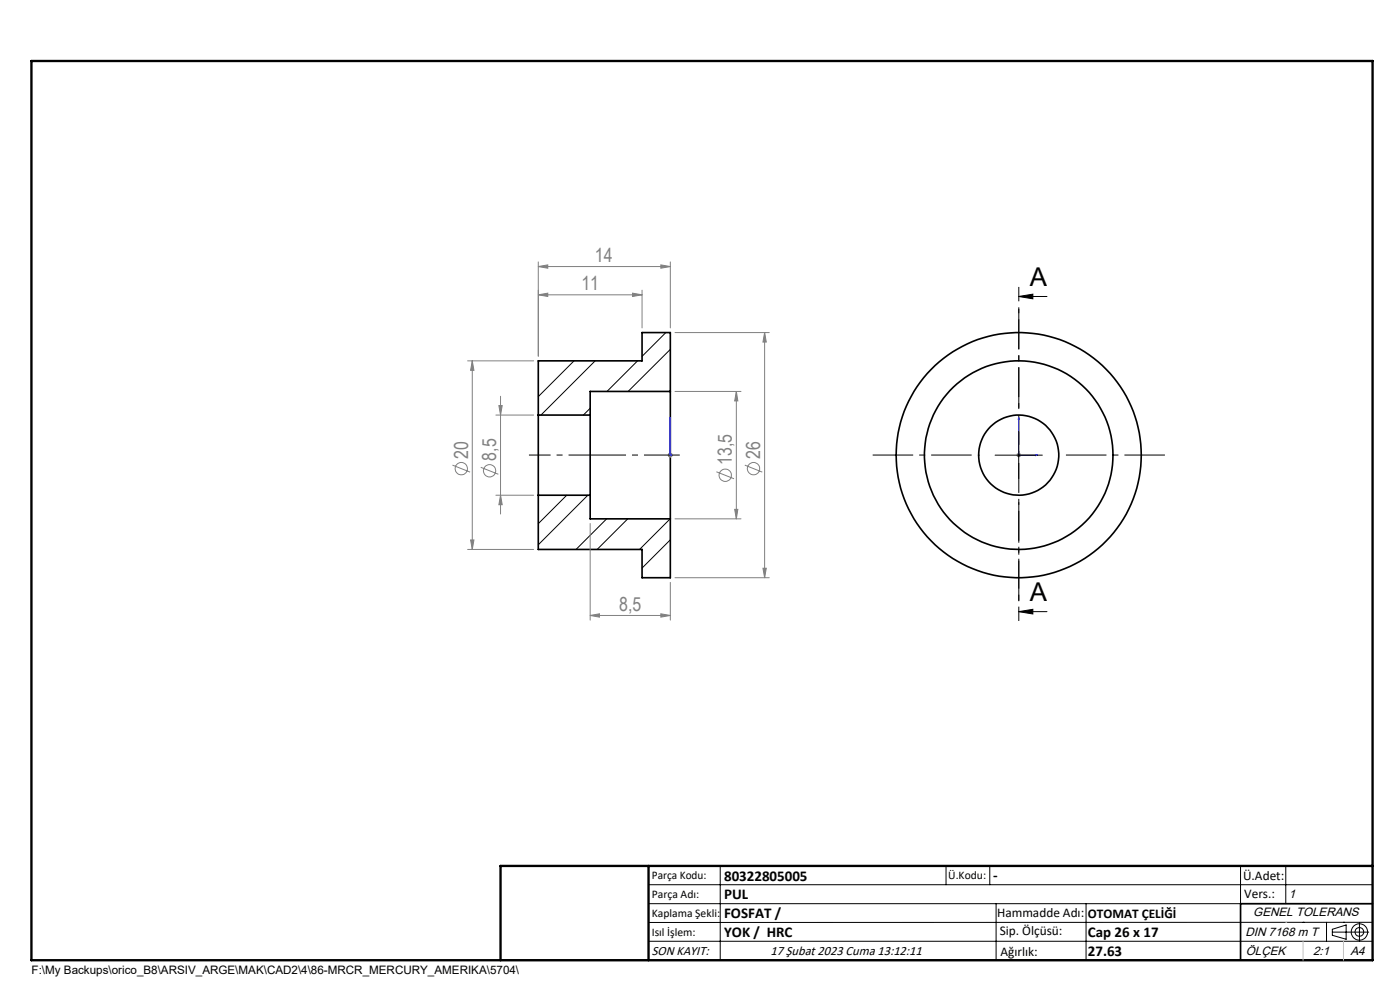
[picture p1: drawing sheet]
<svg xmlns="http://www.w3.org/2000/svg" width="297mm" height="210mm" viewBox="0 0 297 210" stroke-linecap="round" stroke-linejoin="round" font-family="sans-serif">
<g fill="none" stroke="#000" stroke-width=".35">
<path d="M114.2 88v17M114.2 88h11M125.2 88v17M142.2 83v27.1M142.2 83h-17v5M142.2 83v-12.5h-6v6h-22v11.5M114.2 105v11.5h22v6h6v-12.4M114.2 105h11M125.2 105v5.1h17M291.2 191.7h-28v12M106.2 203.7h185"/>
<circle cx="216.1" cy="96.5" r="8.5"/>
<circle cx="216.1" cy="96.5" r="20"/>
<circle cx="216.1" cy="96.5" r="26"/>
</g>
<g fill="none" stroke="#000" stroke-width=".21">
<path d="M121.8 76.5l-7.6 7.6M126.3 76.5l-11.5 11.5M135.3 76.5l-6.5 6.5M141.3 70.5l-5.1 5.1M142.2 74.1l-9 8.9M216.1 62.9l3-.5v1zM216.1 62.9h6M125.2 86.6l-1.4 1.4M211.1 96.5h10M216.1 91.5v10.1M120.2 105l-6 6.1M124.7 105l-10.5 10.6"/>
<path d="M128.7 110.1l-6.5 6.4M133.2 110.1l-6.5 6.4M142.2 110.1l-6.5 6.4M142.2 114.5l-6 6M216.1 129.7l3-.5v1zM216.1 129.7h6M137.6 187.7h153.6M137.6 191.7h153.6M137.6 199.7h153.6M152.8 183.7v20M200.7 183.7v4M210 183.7v4"/>
<path d="M211.3 191.7v12M230.4 191.7v12M263.2 183.7v20M272.8 183.7v8M276.4 195.6h.1M281.4 195.6v4.1M282.6 197.7h7.8M282.6 197.1l3-.9v3l-3-.8zM285 195.6h.1M288.4 195.8v3.8M291.2 195.6l-153.6 .1"/>
<circle cx="288.4" cy="197.7" r="1.74"/>
<circle cx="288.4" cy="197.7" r=".93"/>
</g>
<g fill="none" stroke="#808080" stroke-width=".21">
<path d="M114.2 56.5l2-.3v.7zM114.2 55.6v20M114.2 56.5h28M140.2 56.2l2 .3-2 .4zM142.2 55.6v14M99.2 76.5h14M100.2 76.5v40M100.2 76.5l.3 2.1h-.7zM114.2 62.5l2-.3v.7zM114.2 62.5h22M134.2 62.2l2 .3-2 .4zM136.2 61.6v8"/>
<path d="M143.2 70.5h20M162.2 70.5v52M162.2 70.5l.4 2.1h-.7zM96 98.7l3.7 1.4M102 99.1l3.7 1.5M105.2 88h8M105.8 86h.7l-.3 2zM106.2 84.1v24.9M141.7 96.5h1M141.9 96.2l.7 .7M142.2 96.1v.9M142.6 96.2l-.7 .7"/>
<path d="M143.2 83h14M156.2 83l.3 2h-.6zM156.2 83v27.1M158 98.7l3.7 1.4M215.6 96.5h1M215.8 96.2l.7 .7M216.1 96.1v.9M216.5 96.2l-.7 .7M99.2 116.5h14M99.8 114.5h.7l-.3 2zM105.2 105h8M106.2 105l.3 2.1h-.7z"/>
<path d="M125.2 111v20.5M143.2 110.1h14M152 100.1l3.7 1.5M155.9 108h.6l-.3 2.1zM125.2 130.6l2-.4v.7zM125.2 130.6h17M140.2 130.2l2 .4-2 .3zM142.2 123.5v8M143.2 122.5h20M161.9 120.5h.7l-.4 2z"/>
<circle cx="97.8" cy="99.4" r="1.31"/>
<circle cx="103.9" cy="99.9" r="1.3"/>
<circle cx="159.9" cy="99.4" r="1.31"/>
<circle cx="153.9" cy="100.8" r="1.31"/>
</g>
<path d="M142.2 96.4v.3zM142.2 88.5v.4v-.4M142.2 96.5h.1M142.2 88.5v8M216.1 88.5v8h4M216.1 88.5l.1 .4h-.2zM219.7 96.4l.4 .1-.4 .2z" fill="none" stroke="#00f" stroke-width=".21"/>
<path d="M125.2 96.5h19" fill="none" stroke="#000" stroke-width=".21" stroke-dasharray="15.2 1.3 1.3 1.3" stroke-dashoffset="7.6" stroke-linecap="butt"/>
<path d="M112.2 96.5h13" fill="none" stroke="#000" stroke-width=".21" stroke-dasharray="15.2 1.3 1.3 1.3" stroke-dashoffset="10.6" stroke-linecap="butt"/>
<path d="M206.1 96.5h-21M216.1 86.5v-21M226.1 96.5h21M216.1 106.5v21" fill="none" stroke="#000" stroke-width=".21" stroke-dasharray="15.2 1.3 1.3 1.3" stroke-dashoffset="6.6" stroke-linecap="butt"/>
<path d="M216.1 60.9v70.8" fill="none" stroke="#000" stroke-width=".21" stroke-dasharray="6.3 1.3 1.3 1.3" stroke-dashoffset="3.3" stroke-linecap="butt"/>
<path d="M6.7 12.9h284.5v190.8h-284.5zM137.6 183.7v20M291.2 183.7h-185v20" fill="none" stroke="#000" stroke-width=".5"/>
<path d="M272.8 195.6h.1M276.4 199.7v4M285 199.7v4" fill="none" stroke="#c0c0c0" stroke-width=".21"/>
<path d="M216.1 62.9l3-.5v1zM216.1 129.7l3-.5v1z" fill="#000"/>
<g fill="#00f">
<path d="M219.7 96.4l.4 .1-.4 .2zM216.1 88.5l.1 .4h-.2z"/>
<path d="M142.2 96.4v.3zM142.2 88.5v.4zM142.2 96.4v.3zM142.2 88.5v.4z"/>
</g>
<g fill="#808080">
<path d="M140.2 130.2l2 .4-2 .3zM125.2 130.6l2-.4v.7z"/>
<path d="M114.2 62.5l2-.3v.7zM134.2 62.2l2 .3-2 .4z"/>
<path d="M99.8 114.5h.7l-.3 2zM100.2 76.5l.3 2.1h-.7zM161.9 120.5h.7l-.4 2zM162.2 70.5l.4 2.1h-.7z"/>
<path d="M106.2 105l.3 2.1h-.7zM105.8 86h.7l-.3 2z"/>
<path d="M156.2 83l.3 2h-.6zM155.9 108h.6l-.3 2.1z"/>
<path d="M114.2 56.5l2-.3v.7zM140.2 56.2l2 .3-2 .4z"/>
</g>
<g font-size="5.5">
<text x="218.5" y="60.6">A</text>
<text x="218.5" y="127.5">A</text>
</g>
<g font-size="4.1" fill="#808080">
<text x="126.2" y="55.6">14</text>
<text x="123.3" y="61.6">11</text>
<text x="99.3" y="97.3" transform="rotate(-90 99.3 97.3)">20</text>
<text x="105.3" y="97.7" transform="rotate(-90 105.3 97.7)">8,5</text>
<text x="155.3" y="98.7" transform="rotate(-90 155.3 98.7)">13,5</text>
<text x="161.3" y="97.3" transform="rotate(-90 161.3 97.3)">26</text>
<text x="131.4" y="129.6">8,5</text>
</g>
<g font-size="3.2">
<text x="153.6" y="186.8">80322805005</text>
<text x="153.6" y="190.8">PUL</text>
<text x="210.7" y="186.6">-</text>
<text x="153.6" y="194.8">FOSFAT /</text>
<text x="153.6" y="198.8">YOK / HRC</text>
<text x="230.8" y="198.7">Cap 26 x 17</text>
<text x="230.8" y="202.8">27.63</text>
</g>
<g font-size="2.8">
<text x="263.7" y="186.7">Ü.Adet:</text>
<text x="263.9" y="190.5">Vers.:</text>
<text x="211.5" y="194.5">Hammadde Adı:</text>
<text x="230.8" y="194.7">OTOMAT ÇELİĞİ</text>
<text x="138.3" y="202.6">SON KAYIT:</text>
<text x="163.5" y="202.6">17 Şubat 2023 Cuma 13:12:11</text>
<text x="212.1" y="198.4">Sip. Ölçüsü:</text>
<text x="212.2" y="202.7">Ağırlık:</text>
</g>
<g font-size="2.6">
<text x="273.4" y="190.4">1</text>
<text x="265.9" y="194.4">GENEL TOLERANS</text>
<text x="264.2" y="198.5">DIN 7168 m T</text>
<text x="264.3" y="202.6">ÖLÇEK</text>
<text x="278.5" y="202.6">2:1</text>
<text x="286.5" y="202.6">A4</text>
</g>
<g font-size="2.5">
<text x="138.3" y="186.4">Parça Kodu:</text>
<text x="138.3" y="190.5">Parça Adı:</text>
<text x="201.2" y="186.5">Ü.Kodu:</text>
<text x="138.3" y="194.5">Kaplama Şekli:</text>
<text x="138.3" y="198.6">Isıl İşlem:</text>
<text x="6.7" y="206.7">F:\My Backups\orico_B8\ARSIV_ARGE\MAK\CAD2\4\86-MRCR_MERCURY_AMERIKA\5704\</text>
</g>
</svg>
